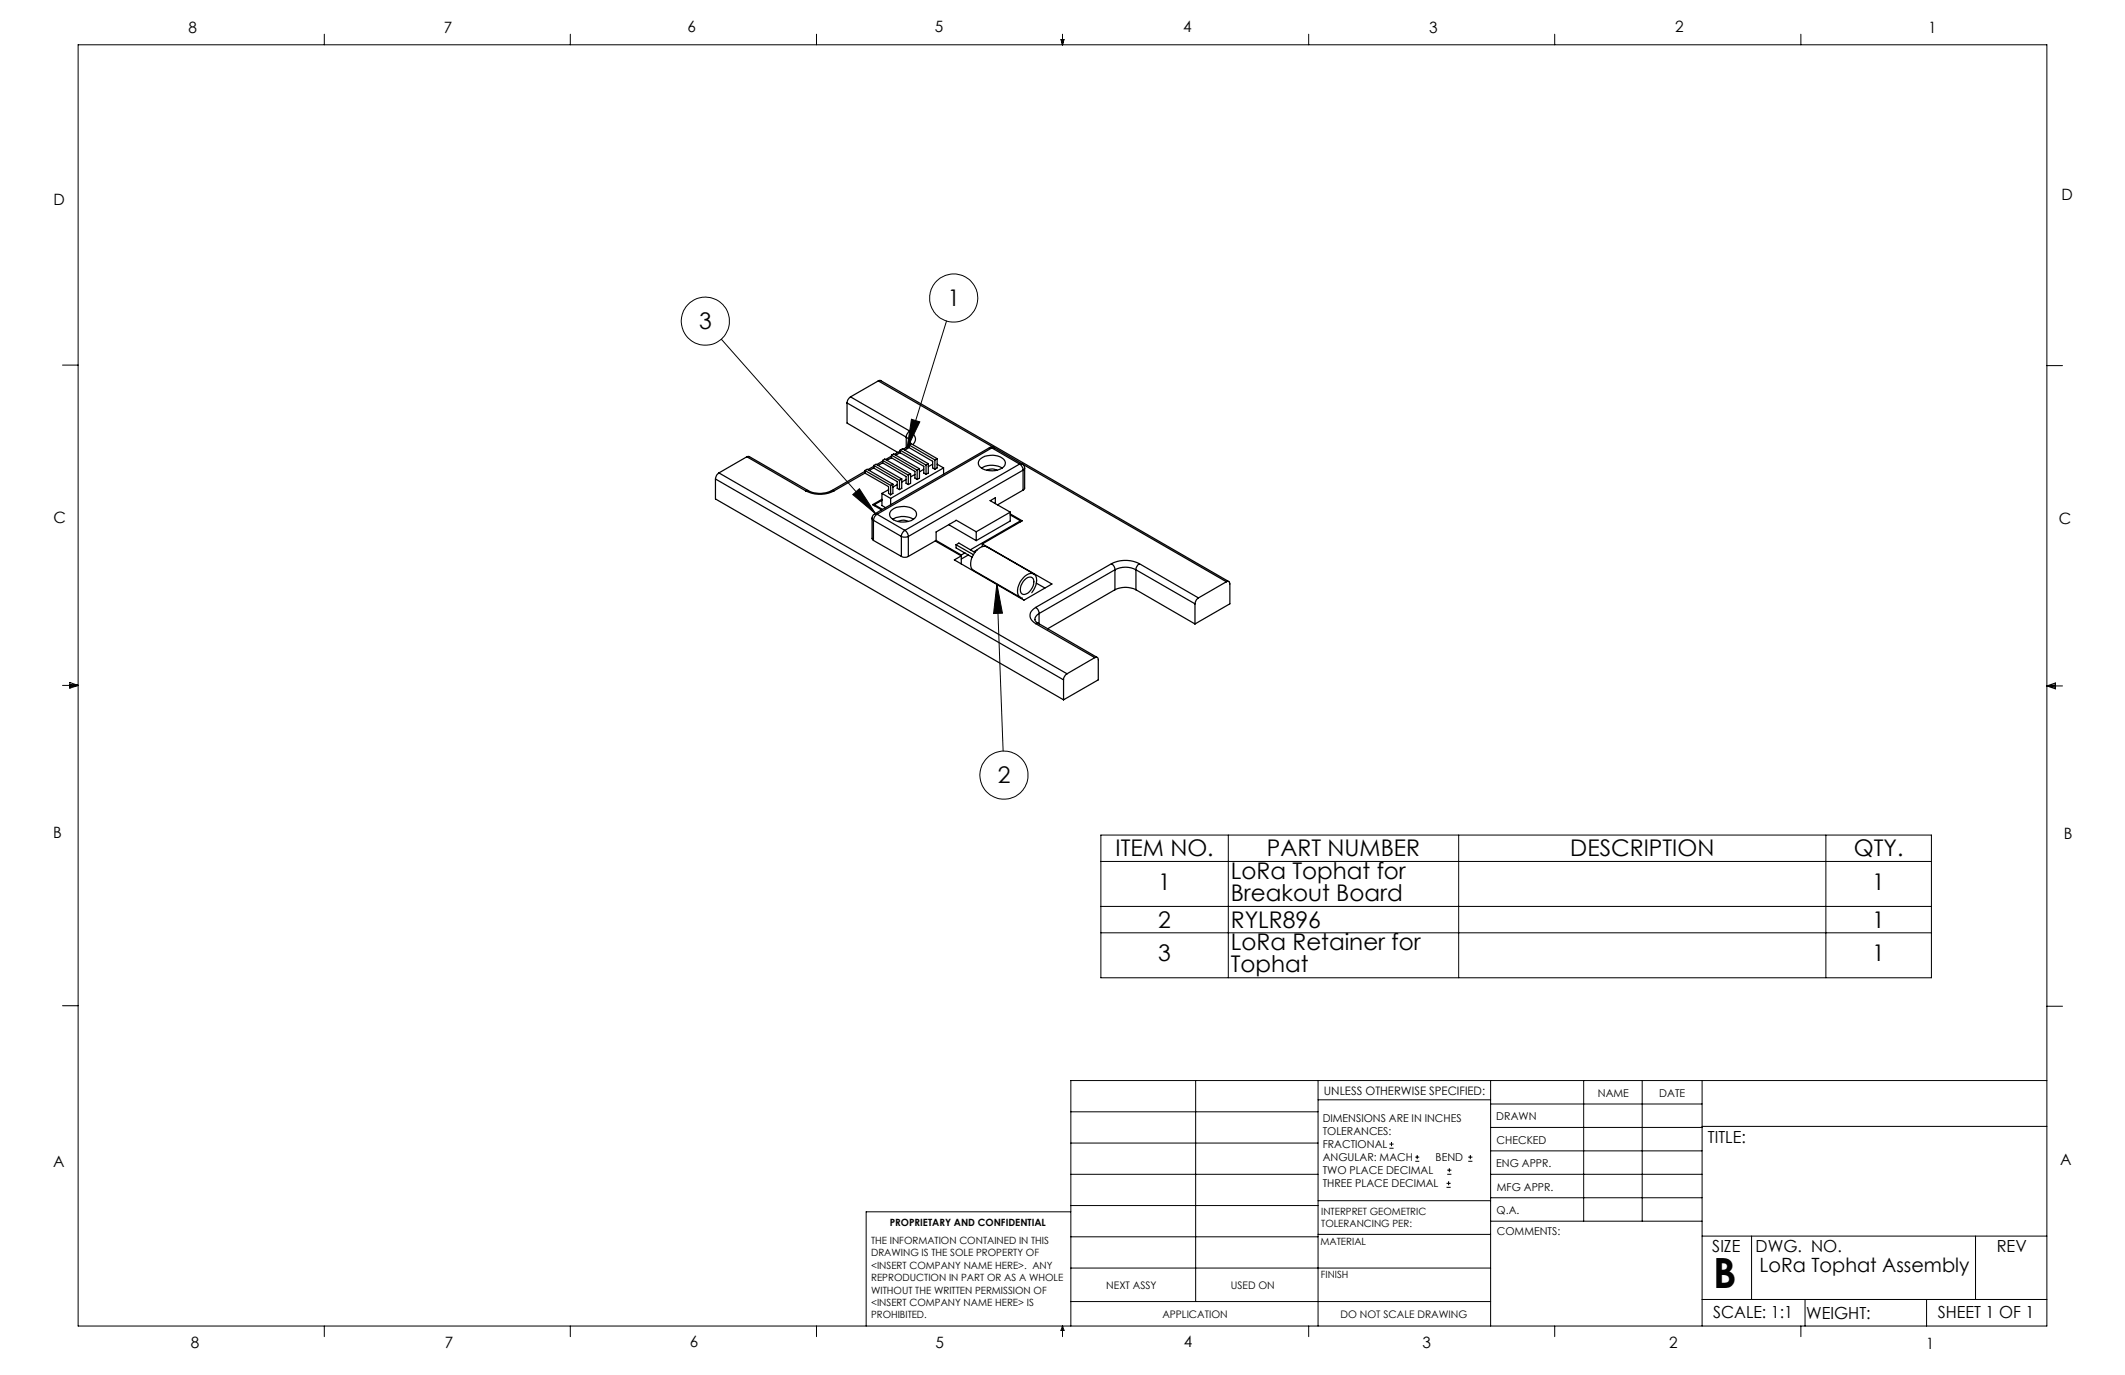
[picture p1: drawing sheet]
<svg xmlns="http://www.w3.org/2000/svg" width="432mm" height="279mm" viewBox="0 0 432 279" stroke-linecap="round" stroke-linejoin="round" font-family="sans-serif">
<g fill="none" stroke="#000" stroke-width=".2">
<path d="M15.9 9.1h400v260.4h-400zM65.9 6.9v2.2M115.9 6.9v2.2M165.9 6.9v2.2M215.6 8h.6l-.3 1.1zM215.7 8l.2 1.1M215.9 6.9v2.2M216 8l-.1 1.1M265.9 6.9v2.2M315.9 6.9v2.2M365.9 6.9v2.2M12.7 74.2h3.2"/>
<path d="M146.6 68.9l31.3 35.5M192.3 65.2l-8 26M415.9 74.3h3.2M185.2 85.2l1.7 .5-2.6 5.5zM173.3 100.5l1.3-1.2 3.3 5.1zM202.6 118.6l1.1 6-1.8 .1zM202.6 118.6l1.2 34M12.7 139.3h3.2M14.2 139.1l1.7 .2M14.2 138.7l1.7 .6-1.7 .5zM15.9 139.3l-1.7 .3M415.9 139.4h3.2"/>
<path d="M415.9 139.4l1.8-.6v1.2zM415.9 139.4l1.8 .3M417.7 139.2l-1.8 .2M223.7 169.7h168.8v29h-168.8zM223.7 175h168.8M249.6 169.7v29M296.4 169.7v29M371 169.7v29M223.7 184.2h168.8M223.7 189.5h168.8M12.7 204.4h3.2M243 219.6v44.9"/>
<path d="M267.8 219.6v49.9M302.9 219.6v49.9M321.8 219.6v28.5M333.7 219.6v28.5M345.9 219.6v49.9M415.9 204.5h3.2M415.9 219.6h-198.3v49.9M217.6 238.6h50.2M217.6 232.3h50.2M217.6 225.9h50.2M267.8 223.5h35.1M282.3 233.3h.9"/>
<path d="M282.3 232.5h.9M282.8 232.1v.8M287.6 236h.8M287.6 235.1h.8M288 234.7v.8M294.1 238.6h.8M294.1 237.8h.8M294.5 237.4v.8M298.3 236h.9M298.3 235.1h.9M298.8 234.7v.8M302.9 238.6h43"/>
<path d="M302.9 233.9h43M302.9 229.1h43M302.9 224.3h43M345.9 228.9h70M217.6 257.7h85.3M217.6 251.3h50.2M217.6 245h50.2M217.6 246.2h-41.6v23.3M267.8 250.8h35.1M267.8 244h35.1M293.9 241.3h.9M293.9 240.5h.9"/>
<path d="M294.4 240v.8M302.9 248.1h43M302.9 243.4h43M345.9 251.2h70M355.9 251.2v12.9M401.4 251.2v12.9M65.9 269.5v2.1M115.9 269.5v2.1M165.9 269.5v2.1M215.9 269.5v2.1M215.9 269.5l.3 .8h-.6zM217.6 264.5h85.3"/>
<path d="M265.9 269.5v2.1M315.9 269.5v2.1M345.9 264.1h70M365.9 269.5v2.1M366.8 264.1v5.4M391.5 264.1v5.4"/>
<circle cx="143.3" cy="65.3" r="4.9"/>
<circle cx="193.8" cy="60.6" r="4.9"/>
<circle cx="204" cy="157.5" r="4.9"/>
</g>
<path d="M173.3 100.5l1.3-1.2 3.3 5.1zM185.2 85.2l1.7 .5-2.6 5.5zM202.6 118.6l1.1 6-1.8 .1z" fill="#000"/>
<g fill="none" stroke="#000" stroke-width=".25">
<path d="M178.5 77.4l.4-.1 70.8 40.9M178.5 77.4l-5.7 3.2M178.5 77.4l23.4 13.5M145.4 97.3l70.7 40.8M145.4 97.3v4.1l70.7 40.8M146.1 96.1a1.6 1.6 0 0 0-.7 1.2M146.1 96.1l70.7 40.8M151.8 92.8h.5l12 6.9M151.8 92.8l12 7M151.8 92.8l-5.7 3.3M163.8 99.8a6.3 6.3 0 0 0 5.6 0M164.3 99.7a5.3 5.3 0 0 0 4.6 0"/>
<path d="M164.3 99.7l-.5 .1M168.9 99.7l.5 .1M172.1 81.9l12.1 6.9M172.1 81.9v4.1l10.3 5.9M172.8 80.6a1.6 1.6 0 0 0-.7 1.3M172.8 80.6l12.1 7M175.8 95.8l-6.9 3.9M175.8 96.1l4.8 2.8v1.4l.4 .2M175.8 95.6v.5M175.8 95.6l5.2 3M175.8 95.6l.4-.2 5.2 3M175.8 96.1l-6.4 3.7"/>
<path d="M177.6 94.8l-1.2 .6M177.6 94.6l.4-.3 5.2 3M177.6 95.1l4.7 2.8v1.3l.5 .3M177.6 94.6l5.2 3M177.6 94.6v.5M177.6 95.1l-1 .5M179.4 93.7l-1.2 .7M179.4 94.1l4.7 2.7v1.4l.5 .3M179.4 93.6v.5M179.4 93.6l5.2 3M179.4 93.6l.4-.3 5.2 3M179.4 94.1l-1 .5"/>
<path d="M180.6 99.5l-1.4 .8M181 98.6v1.9M181.2 92.7l-1.2 .7M181.2 93l4.7 2.8v1.4l.5 .2M181.2 92.5l5.2 3M181.2 92.5l.4-.2 5.2 3M181.2 92.5v.5M181.2 93l-1 .5M181.4 98.4l-.4 .2M181.4 98.4v1.9l-.4 .2M182.3 98.5l-.9 .5M182.8 97.6v1.9"/>
<path d="M182.9 91.7l-1.1 .6M182.9 91.5v.5l4.8 2.8v1.3l.5 .3M182.9 91.5l5.3 3M182.9 91.5l.5-.3 5.2 3M182.9 92l-.9 .5M183.2 97.3v1.9l-.4 .3M183.2 97.3l-.4 .3M184.1 97.4l-.9 .6M184.2 88.8a1.16 1.16 0 0 1 .7 1.5M184.2 88.8v2.1M184.4 90.8h.3M184.4 90.8l-.9 .5"/>
<path d="M184.6 96.6v1.9M184.7 90.5l-.3 .3M184.7 90.9l4.8 2.8v1.4l.5 .3M184.7 90.4l5.3 3.1M184.7 90.4l.5-.2 5.2 3M184.7 90.4v.5M184.7 90.9l-.9 .6M184.9 87.6a1.6 1.6 0 0 0-.7 1.2M184.9 87.6a1.64 1.64 0 0 1 .6 2.7M185 96.3v1.9l-.4 .3M185 96.3l-.4 .3M185.9 96.4l-.9 .5"/>
<path d="M186.4 95.5v1.9M186.8 95.3v1.9l-.4 .2M186.8 95.3l-.4 .2M187.7 95.4l-.9 .5M188.2 94.5v1.9M188.6 94.2v1.9l-.4 .3M188.6 94.2l-.4 .3M189.5 94.3l-.9 .5M190 93.5v1.9M190.4 94.3l1.3 .8M190.4 93.2v1.9l-.4 .3M190.4 93.2l-.4 .3"/>
<path d="M191.7 95.1l-10.7 6.2M191.7 95.1v1.2M199 93.4a3.7 3.7 0 0 1 5.2 .3 1.27 1.27 0 0 1-1 1.7 4 4 0 0 1-4.2-.7 1.06 1.06 0 0 1 0-1.3zM199.4 95.1a4.2 4.2 0 0 1 4.3 0M200.5 95.6l1.2-.3 .9 .3M201 91l.4-.2 .6 .2M201 91h.5M201 91l-23.3 13.5M201.5 91l-23.3 13.5M201.5 91l5.7 3.3M202 91h-.5M202 91l5.7 3.3"/>
<path d="M207.2 94.3a1.6 1.6 0 0 1 .7 1.2M207.2 94.3l-23.3 13.5M207.7 94.3l.4 .4 .1 .4M207.7 94.3h-.5M207.8 94.3l41.4 23.9M207.9 95.5l-23.3 13.5M207.9 95.5v4.1M207.9 99.6l-5.2 3M208.2 95.1v4.1l-.3 .4M208.2 95.1l-.3 .4M177.2 105.3v4.1l.3 .4M177.2 105.3l.3 .4"/>
<path d="M177.5 105.7l5.7 3.3M177.5 109.8l5.7 3.3M177.5 105.7v4.1M177.7 102.6l1.6 .9M177.7 102.6v.2M177.7 104.5l-.4 .3-.1 .5M177.7 104.5h.5M178.2 104.5a1.52 1.52 0 0 0-.7 1.2M178.2 104.5l5.7 3.3M179.2 100.3v2.4l.8 .5M179.2 101.7l-1.5 .9M179.2 100.3l1.8 1"/>
<path d="M179.2 101.5l-1.9 1.1 1.8 1M181 101.3v1.3M181 103.8a3.7 3.7 0 0 1 5.2 .3 1.5 1.5 0 0 1-1.6 1.8 3.4 3.4 0 0 1-3.8-1.1v-.7zM181.4 105.5a4.1 4.1 0 0 1 4.2 0M182.5 106l1.2-.3 .9 .3M183.2 109l.5 .1 .9-.1M183.2 113.1a1.5 1.5 0 0 0 1.4 0M183.2 109v4.1M183.9 107.8a1.6 1.6 0 0 1 .7 1.2M183.9 107.8a1.6 1.6 0 0 0-.7 1.2M184.6 109v4.1M190 109.9l5.3 3.1-1.4 .8 14.2 8.2 5.6-3.3-14.1-8.2"/>
<path d="M190.2 109.8l-5.6 3.3M190.2 109.8l5.1 3M192.9 106.5v.2l5.5 3.2M194.3 105.8l-4.1 2.3v1.7M194.3 110.7l3.5 2M194.3 110.7l.5-.4 3.3 2M194.3 110.7v.6l1.7 1.1M194.3 105.7l4.1 2.4M195.3 112.8v1.8M196 112.4l1.5 .8M196 112.4l-.7 .4M196.7 112.8l-1.4 .8"/>
<path d="M198.4 108.1v1.8M198.4 111.9h.1M198.5 111.8l-.6 .3M199.6 110.5v.6M201.2 101.7l4.1 2.4M201.2 101.7l1-.6v1.2M205.3 104.1v1.8l-6.9 4M205.3 104.6l2.1 1.2M205.3 104.1l-6.9 4M205.3 104.4l2.4 1.4-8.1 4.7M207.4 105.8l-10.2 5.9M207.4 105.8v.2"/>
<path d="M208.2 117.8a1.01 1.01 0 0 1 .9-.5 1.01 1.01 0 0 1 .9 .6 2.61 2.61 0 0 1-2.1 2.9 1.27 1.27 0 0 1-.4-1.8zM210.1 116.6l-9.6-5.5a2.16 2.16 0 0 0-2.5 1.3 2.73 2.73 0 0 0-.3 3.4l9.6 5.6M210.6 118.5l1.7 1M225.8 114.5a6.3 6.3 0 0 1 5.7 0M225.8 114.5a1.38 1.38 0 0 1 .8 1.3M225.8 114.5l-15.4 8.9M226.6 115.8a4.6 4.6 0 0 1 4.2 0M226.6 119.8a4.9 4.9 0 0 1 4.2 0M226.6 115.8l-15.5 8.9M226.6 115.8v4M226.6 119.8l-13.7 8M230.8 115.8l12 6.9"/>
<path d="M230.8 115.8v4M230.8 119.8l12 7M231.5 114.5a1.6 1.6 0 0 0-.7 1.3M231.5 114.5l12 7M249.2 118.2a.44 .44 0 0 1 .5 0 .44 .44 0 0 1 .2 .4v4.1l-7.1 4.1M249.2 118.2l-5.7 3.3M209.7 120.4a3.3 3.3 0 0 0 .6-3.6 1.51 1.51 0 0 0-2.1 .3 4.1 4.1 0 0 0-1.4 3.7 1.08 1.08 0 0 0 1 .7M210.4 123.4a1.75 1.75 0 0 0-1.1 1.7 1.75 1.75 0 0 0 1.1 1.6M210.4 123.4a1.38 1.38 0 0 1 .7 1.3M210.4 126.7l12.1 6.9M211 126.6l-.6 .1M211 126.6l12 7"/>
<path d="M211.1 124.7a1.12 1.12 0 0 0-.7 1.5l.6 .4M211.1 124.7v2.1M216.1 138.1v4.1M216.8 136.9a1.6 1.6 0 0 0-.7 1.2M222.5 133.6a.44 .44 0 0 1 .5 0 .44 .44 0 0 1 .2 .5v4l-7.1 4.1M222.5 133.6l-5.7 3.3M242.8 122.7v4.1M243.5 121.5a1.62 1.62 0 0 0-.7 1.2"/>
</g>
<text font-size="8.5" x="348.1" y="261.8">B</text>
<g font-size="4.7">
<text x="192.5" y="62.2">1</text>
<text x="142.1" y="66.9">3</text>
<text x="202.7" y="159.1">2</text>
<text x="226.7" y="174">ITEM NO.</text>
<text x="250.1" y="178.6">LoRa Tophat for</text>
<text x="257.4" y="174">PART NUMBER</text>
<text x="319.1" y="174">DESCRIPTION</text>
<text x="376.7" y="174">QTY.</text>
<text x="235.4" y="180.8">1</text>
<text x="250.1" y="183.1">Breakout Board</text>
<text x="380.5" y="180.8">1</text>
<text x="235.4" y="188.5">2</text>
<text x="250.1" y="188.5">RYLR896</text>
<text x="380.5" y="188.5">1</text>
<text x="235.4" y="195.3">3</text>
<text x="250.1" y="193.1">LoRa Retainer for</text>
<text x="250.1" y="197.6">Tophat</text>
<text x="380.5" y="195.3">1</text>
</g>
<text font-size="4" x="357.6" y="258.5">LoRa Tophat Assembly</text>
<g font-size="3.4">
<text x="347.1" y="232.3">TITLE:</text>
<text x="347.9" y="254.3">SIZE</text>
<text x="356.7" y="254.4">DWG. NO.</text>
<text x="405.7" y="254.5">REV</text>
<text x="348.1" y="267.9">SCALE: 1:1</text>
<text x="367" y="268">WEIGHT:</text>
<text x="393.8" y="267.9">SHEET 1 OF 1</text>
</g>
<g font-size="3.2">
<text x="38.3" y="6.7">8</text>
<text x="90.2" y="6.7">7</text>
<text x="139.7" y="6.5">6</text>
<text x="190" y="6.5">5</text>
<text x="240.4" y="6.5">4</text>
<text x="290.4" y="6.7">3</text>
<text x="340.4" y="6.5">2</text>
<text x="391.9" y="6.7">1</text>
<text x="10.9" y="41.6">D</text>
<text x="418.9" y="40.7">D</text>
<text x="10.9" y="106.3">C</text>
<text x="418.4" y="106.4">C</text>
<text x="10.8" y="170.2">B</text>
<text x="419.4" y="170.6">B</text>
<text x="10.8" y="237.2">A</text>
<text x="418.6" y="236.8">A</text>
<text x="38.8" y="273.8">8</text>
<text x="90.4" y="273.8">7</text>
<text x="140.2" y="273.8">6</text>
<text x="190.1" y="273.9">5</text>
<text x="240.5" y="273.8">4</text>
<text x="289" y="273.9">3</text>
<text x="339.1" y="273.8">2</text>
<text x="391.4" y="274.1">1</text>
</g>
<text font-size="2.4" x="269" y="222.4">UNLESS OTHERWISE SPECIFIED:</text>
<g font-size="2.2">
<text x="268.8" y="228">DIMENSIONS ARE IN INCHES</text>
<text x="304.1" y="227.7">DRAWN</text>
<text x="324.7" y="222.9">NAME</text>
<text x="337.2" y="222.9">DATE</text>
<text x="268.8" y="230.6">TOLERANCES:</text>
<text x="268.8" y="233.3">FRACTIONAL</text>
<text x="304.1" y="232.6">CHECKED</text>
<text x="268.8" y="236">ANGULAR: MACH</text>
<text x="268.8" y="238.6">TWO PLACE DECIMAL</text>
<text x="291.7" y="236">BEND</text>
<text x="304" y="237.2">ENG APPR.</text>
<text x="268.8" y="241.3">THREE PLACE DECIMAL</text>
<text x="304.2" y="241.9">MFG APPR.</text>
<text x="304.1" y="246.7">Q.A.</text>
<text x="304.1" y="250.9">COMMENTS:</text>
</g>
<g font-size="2.1">
<text x="224.8" y="262">NEXT ASSY</text>
<text x="250.1" y="261.9">USED ON</text>
<text x="236.2" y="267.8">APPLICATION</text>
<text x="272.4" y="267.8">DO NOT SCALE DRAWING</text>
</g>
<g font-size="2">
<text x="180.8" y="249.2">PROPRIETARY AND CONFIDENTIAL</text>
<text x="268.5" y="246.8">INTERPRET GEOMETRIC</text>
<text x="268.5" y="249.4">TOLERANCING PER:</text>
<text x="177" y="252.8">THE INFORMATION CONTAINED IN THIS</text>
<text x="177" y="255.3">DRAWING IS THE SOLE PROPERTY OF</text>
<text x="177" y="257.8">&lt;INSERT COMPANY NAME HERE&gt;. ANY</text>
<text x="268.3" y="252.9">MATERIAL</text>
<text x="177" y="260.3">REPRODUCTION IN PART OR AS A WHOLE</text>
<text x="177" y="262.9">WITHOUT THE WRITTEN PERMISSION OF</text>
<text x="268.4" y="259.7">FINISH</text>
<text x="177" y="265.4">&lt;INSERT COMPANY NAME HERE&gt; IS</text>
<text x="177" y="267.9">PROHIBITED.</text>
</g>
</svg>
